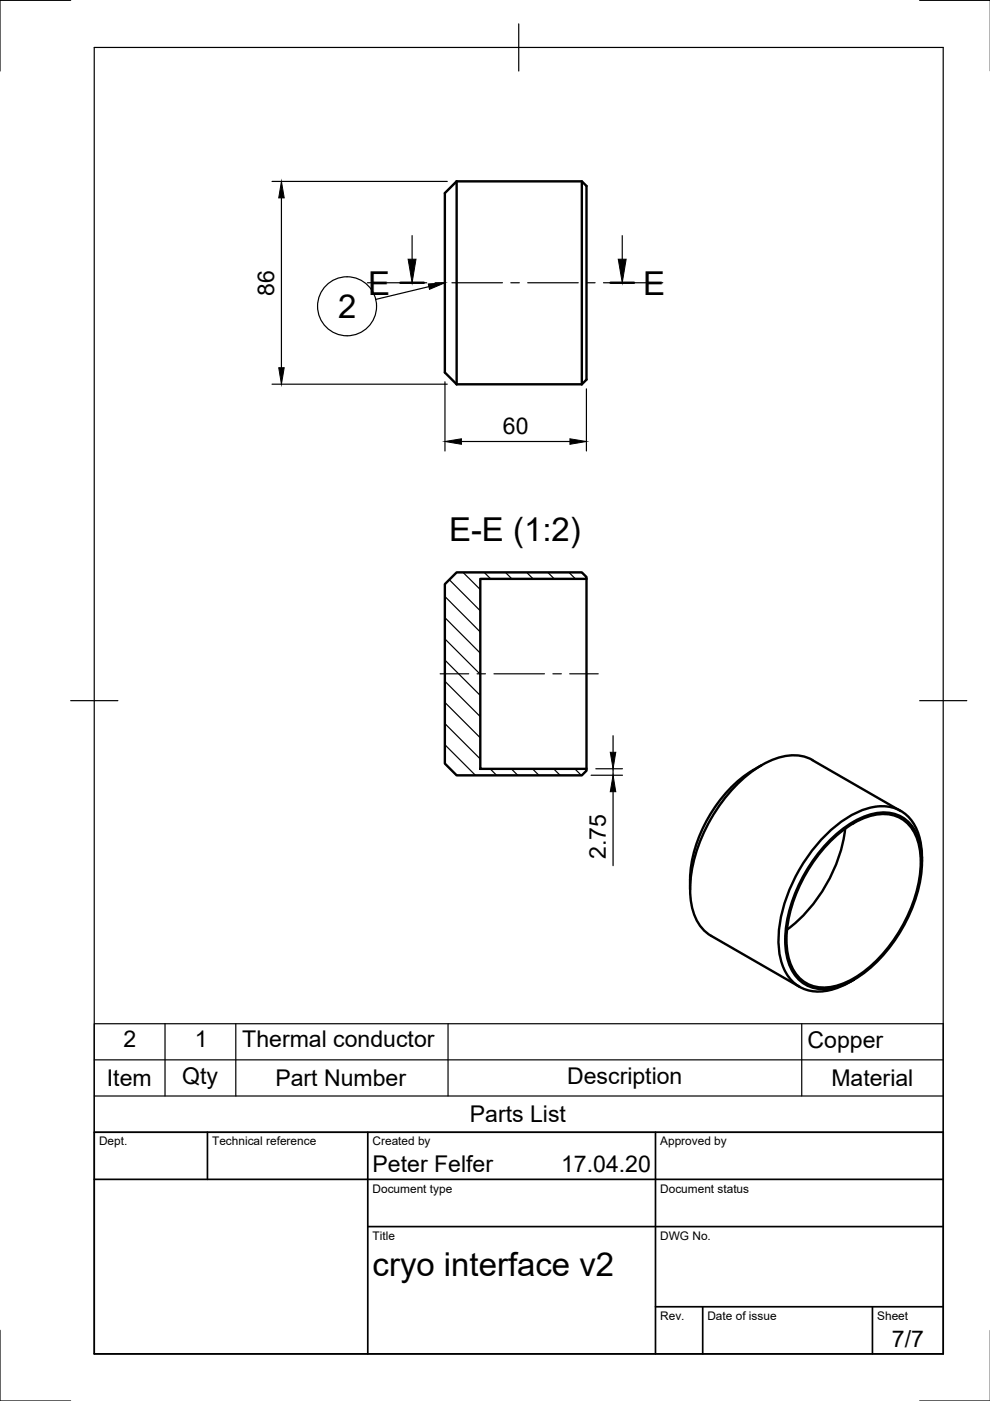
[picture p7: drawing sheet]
<svg xmlns="http://www.w3.org/2000/svg" width="210mm" height="297mm" viewBox="0 0 210 297" stroke-linecap="round" stroke-linejoin="round" font-family="sans-serif">
<!-- layer: Visible -->
<g fill="none" stroke="#000" stroke-width=".51">
<path d="M96.8 38.4h26.6l1 1v41.1l-1 1M96.8 38.4v43.1M96.8 38.4l-2.5 2.5v38.1l2.5 2.5M123.4 38.4v43.1M96.8 81.5h26.6M94.3 123.9l2.5-2.5h26.6l1 1v.3h-22.6v40.3h22.6v.4l-1 1h-26.6l-2.5-2.5zM124.4 122.7v40.3M161.5 162.2a29.5 29.5 0 0 0-14.7 19.6l-.4 3.2-.1 1.5M172.3 161.2l18.7 10.8M172.3 161.1a10.4 10.4 0 0 0-10.1 .7 33 33 0 0 0-14.6 19.1 21.4 21.4 0 0 0-.5 12.7 8.6 8.6 0 0 0 3.7 4.8M175.6 178.5a18.8 18.8 0 0 1 11-6.2 7.5 7.5 0 0 1 8.2 5.7 22.3 22.3 0 0 1-1.5 14.8 31.7 31.7 0 0 1-12.3 14.9 11.2 11.2 0 0 1-9.2 1.5 8.2 8.2 0 0 1-5-6.7 26.4 26.4 0 0 1 3.5-16.7 34.2 34.2 0 0 1 5.3-7.3zM175.8 178.7a18.4 18.4 0 0 1 10.7-6.1 7.4 7.4 0 0 1 8.1 5.7 21.9 21.9 0 0 1-1.6 14.5 31.2 31.2 0 0 1-12 14.6 11 11 0 0 1-9.1 1.5 8.1 8.1 0 0 1-4.9-6.6 26.5 26.5 0 0 1 4.4-17.9 32.9 32.9 0 0 1 4.4-5.7z"/>
<path d="M179.2 175.7a32.4 32.4 0 0 1-12.4 21.4M146.3 186.5v2.1M150.8 198.4l18.7 10.8M195.5 182.7a12.8 12.8 0 0 0-3-9.6 8.4 8.4 0 0 0-8.7-1.7 26.6 26.6 0 0 0-13.4 11.5 30.8 30.8 0 0 0-5.3 17.8 10.4 10.4 0 0 0 4.1 8.4 9.9 9.9 0 0 0 9.7-.2l2.1-1.2"/>
</g>
<!-- layer: Border -->
<path d="M15 .1h-15v15M20 10.1h180v276.9h-180zM110 5.1v10M195 .1h15M15 148.6h10M195 148.6h10M0 282.1v14.9h15M195 297h15" fill="none" stroke="#000" stroke-width=".25"/>
<!-- layer: TitleBlock -->
<path d="M20 240.1h180v46.9h-180zM20 250h180M44 240.1v9.9M78 240.1v46.9M139 240.1v46.9M78 260.1h122M139 277.1h61M149 277.1v9.9M185 277.1v9.9" fill="none" stroke="#000" stroke-width=".36"/>
<!-- layer: Smart Centers -->
<path d="M77.9 60h12.6M92.2 60h1.8M95.8 60h10.7M108.3 60h1.8M111.9 60h10.7M124.4 60h1.8M128 60h12.5M93.3 142.9h6.1M101.2 142.9h1.7M104.7 142.9h10.7M117.2 142.9h1.8M120.8 142.9h6" fill="none" stroke="#000" stroke-width=".25"/>
<!-- layer: Hatching -->
<g fill="none" stroke="#000" stroke-width=".25">
<path d="M94.3 140l7.5 7.5M94.3 135.5l7.5 7.5M94.3 131l7.5 7.5M94.3 126.5l7.5 7.5M95.3 122.9l6.5 6.6M98.2 121.4l3.6 3.6M102.7 121.4l1.4 1.4M107.2 121.4l1.3 1.4M111.7 121.4l1.4 1.4M116.2 121.4l1.3 1.4M120.6 121.4l1.4 1.4M94.3 157.9l6.5 6.5"/>
<path d="M94.3 153.4l7.5 7.5M94.3 148.9l7.5 7.5M94.3 144.4l7.5 7.5M103.9 163l1.4 1.4M108.4 163l1.4 1.4M112.9 163l1.4 1.4M117.4 163l1.3 1.4M121.9 163l1.3 1.4"/>
</g>
<!-- layer: Section Lines -->
<path d="M84.9 60h5M129.4 60h5" fill="none" stroke="#000" stroke-width=".51"/>
<path d="M87.4 50v5M131.9 50v5" fill="none" stroke="#000" stroke-width=".25"/>
<path d="M86.5 55h1.7l-.8 5zM131.1 55h1.7l-.9 5z" fill="#000" stroke="#000" stroke-width=".21"/>
<!-- layer: Parts Lists -->
<path d="M20 217.1h180v23h-180zM35 217.1v15.3M50 217.1v15.3M95 217.1v15.3M170 217.1v15.3M20 232.4h180M20 224.7h180" fill="none" stroke="#000" stroke-width=".25"/>
<!-- layer: FD_Dimensions -->
<path d="M57.7 38.5h37.1M59.7 42v36M57.7 81.5h37.1M94.3 80.9v14.7M97.8 93.6h23M124.3 82.5v13.1M130 156v3.5M125.3 164.4h6.7M126.3 163h5.7M130 163v1.4M130 167.9v15.6" fill="none" stroke="#000" stroke-width=".25"/>
<path d="M59.7 38.5l.6 3.5h-1.2zM59.1 78h1.2l-.6 3.5zM94.3 93.6l3.5-.6v1.2zM120.8 93l3.5 .6-3.5 .6zM129.4 159.5h1.2l-.6 3.5zM130 164.4l.6 3.5h-1.2z" fill="#000" stroke="#000" stroke-width=".21"/>
<!-- layer: Balloons -->
<g fill="none" stroke="#000" stroke-width=".25">
<path d="M90.9 60.8l-11.2 2.7"/>
<circle cx="73.6" cy="64.9" r="6.3"/>
</g>
<path d="M90.8 60.2l3.5-.2-3.2 1.3z" fill="#000" stroke="#000" stroke-width=".21"/>
<g font-size="7">
<text x="78.1" y="62.4">E</text>
<text x="136.4" y="62.4">E</text>
<text x="71.7" y="67.5">2</text>
<text x="95.2" y="114.7">E-E (1:2)</text>
<text x="79" y="270.6">cryo interface v2</text>
</g>
<g font-size="4.9">
<text x="58.1" y="62.7" transform="rotate(-90 58.1 62.7)">86</text>
<text x="106.6" y="92.1">60</text>
<text x="128.4" y="182.2" transform="rotate(-90 128.4 182.2)">2.75</text>
<text x="26.2" y="222.1">2</text>
<text x="41.3" y="222.1">1</text>
<text x="51.4" y="222">Thermal conductor</text>
<text x="171.2" y="222.1">Copper</text>
<text x="22.7" y="230.3">Item</text>
<text x="38.6" y="229.8">Qty</text>
<text x="58.4" y="230.3">Part Number</text>
<text x="120.2" y="229.8">Description</text>
<text x="176.3" y="230.3">Material</text>
<text x="99.6" y="237.9">Parts List</text>
<text x="79" y="248.5">Peter Felfer</text>
<text x="119" y="248.5">17.04.20</text>
<text x="189.1" y="285.7">7/7</text>
</g>
<g font-size="2.5">
<text x="21" y="242.9">Dept.</text>
<text x="45" y="242.9">Technical reference</text>
<text x="79" y="242.9">Created by</text>
<text x="140" y="242.9">Approved by</text>
<text x="79" y="252.8">Document type</text>
<text x="140" y="252.8">Document status</text>
<text x="79" y="262.9">Title</text>
<text x="140" y="262.9">DWG No.</text>
<text x="140" y="279.9">Rev.</text>
<text x="150" y="279.9">Date of issue</text>
<text x="186" y="279.9">Sheet</text>
</g>
</svg>
